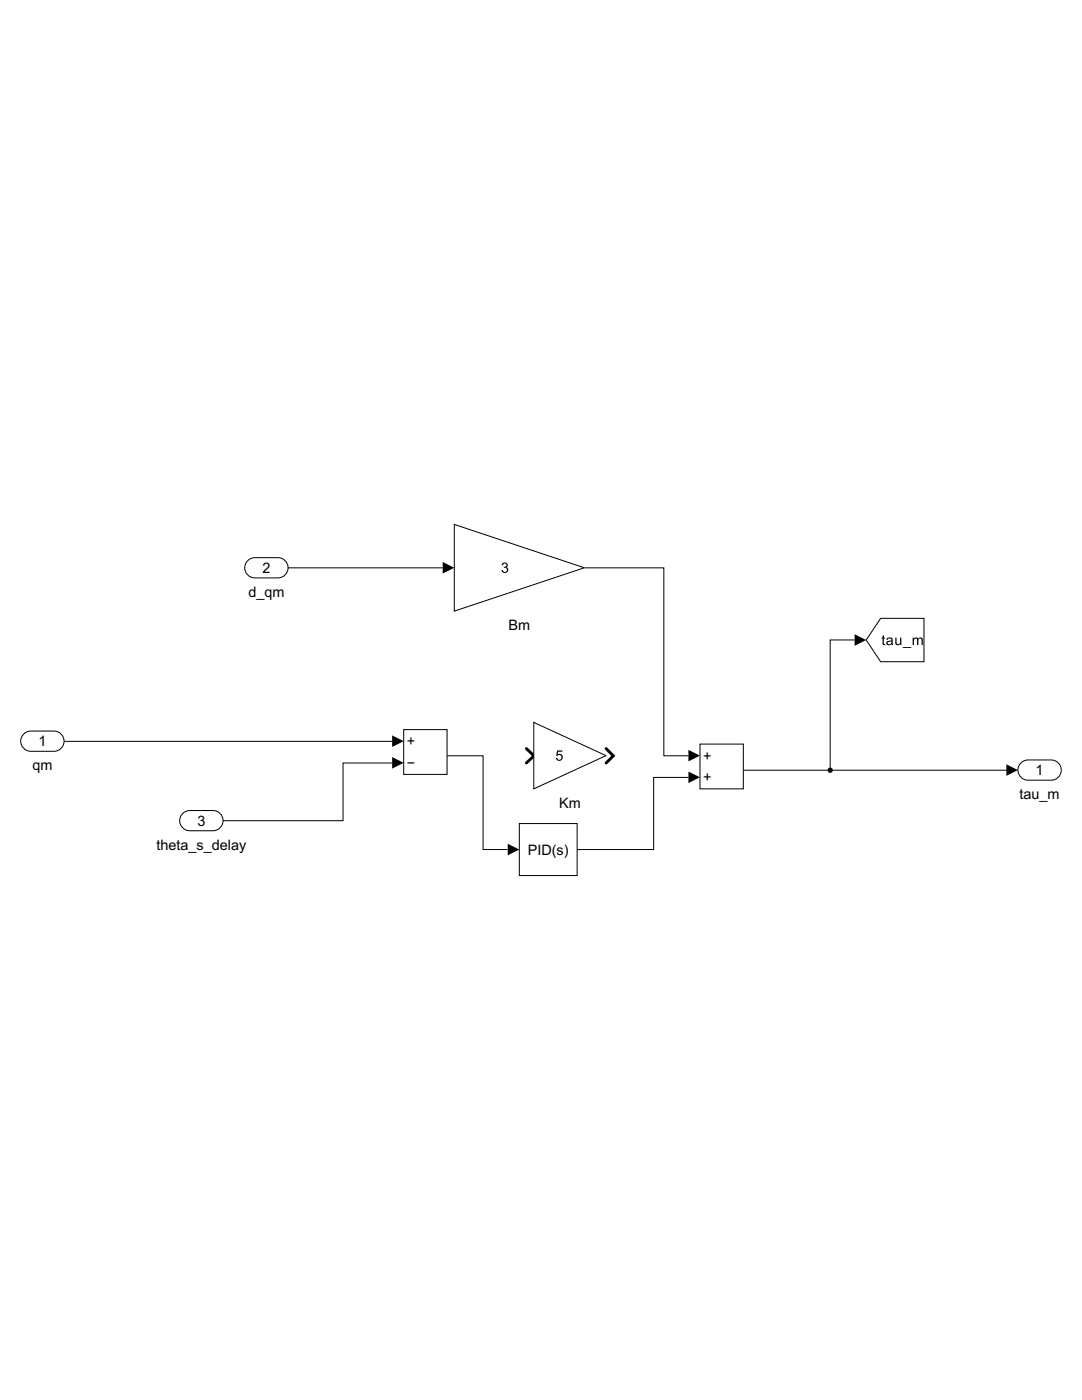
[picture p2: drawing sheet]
<svg xmlns="http://www.w3.org/2000/svg" width="216mm" height="279mm" viewBox="0 0 216 279" stroke-linecap="round" stroke-linejoin="round" font-family="sans-serif">
<path d="M80.6 145.6h8.6v9h-8.6z" fill="none" stroke="#000" stroke-width=".2"/>
<path d="M105 149.4l1.6 1.4-1.6 1.5M120.9 149.4l1.5 1.4-1.5 1.5" fill="none" stroke="#000" stroke-width=".58"/>
<path d="M106.5 144.2l14.4 6.6-14.4 6.6z" fill="#fff"/>
<path d="M111.2 149.8h1v.2h-.8l-.1 .6a.68 .68 0 0 1 .9 .3 .68 .68 0 0 1-.4 .9 .68 .68 0 0 1-.9-.5l.3-.1a.45 .45 0 0 0 .6 .3 .45 .45 0 0 0 .2-.6 .45 .45 0 0 0-.6-.2l-.4 .1z" fill="#000"/>
<path d="M106.5 144.2l14.4 6.6-14.4 6.6z" fill="none" stroke="#000" stroke-width=".2"/>
<path d="M139.7 148.5h8.6v8.9h-8.6z" fill="#fff"/>
<path d="M139.7 148.5h8.6v8.9h-8.6z" fill="none" stroke="#000" stroke-width=".2"/>
<path d="M90.6 104.7l26 8.6-26 8.7z" fill="#fff"/>
<path d="M100.3 112.4a.55 .55 0 0 1 .8 0 .55 .55 0 0 1-.1 .8 .64 .64 0 0 1 0 1.1 .64 .64 0 0 1-.9-.5l.2-.1a.42 .42 0 0 0 .5 .4 .42 .42 0 0 0 .3-.5 .42 .42 0 0 0-.5-.3v-.2a.36 .36 0 0 0 .5-.3 .36 .36 0 0 0-.4-.4 .36 .36 0 0 0-.4 .4h-.2z" fill="#000"/>
<path d="M90.6 104.7l26 8.6-26 8.7z" fill="none" stroke="#000" stroke-width=".2"/>
<path d="M4.7 146.5l.9-.5 .6-.1h4.6a2.02 2.02 0 0 1 2 2 2.02 2.02 0 0 1-2 2h-4.6a2.02 2.02 0 0 1-1.9-1.2 2.02 2.02 0 0 1 .4-2.2z" fill="#fff"/>
<path d="M4.7 146.5l.9-.5 .6-.1h4.6a2.02 2.02 0 0 1 2 2 2.02 2.02 0 0 1-2 2h-4.6a2.02 2.02 0 0 1-1.9-1.2 2.02 2.02 0 0 1 .4-2.2z" fill="none" stroke="#000" stroke-width=".2"/>
<path d="M49.4 111.9l.9-.5 .6-.1h4.6a2.02 2.02 0 0 1 2 2 2.02 2.02 0 0 1-2 2h-4.6a2.02 2.02 0 0 1-1.9-1.2 2.02 2.02 0 0 1 .4-2.2z" fill="#fff"/>
<path d="M49.4 111.9l.9-.5 .6-.1h4.6a2.02 2.02 0 0 1 2 2 2.02 2.02 0 0 1-2 2h-4.6a2.02 2.02 0 0 1-1.9-1.2 2.02 2.02 0 0 1 .4-2.2z" fill="none" stroke="#000" stroke-width=".2"/>
<path d="M36.4 162.4l.9-.6h.6h4.6a2.02 2.02 0 0 1 2 2 2.02 2.02 0 0 1-2 2h-4.6a2.02 2.02 0 0 1-1.9-1.2 2.02 2.02 0 0 1 .4-2.2z" fill="#fff"/>
<path d="M36.4 162.4l.9-.6h.6h4.6a2.02 2.02 0 0 1 2 2 2.02 2.02 0 0 1-2 2h-4.6a2.02 2.02 0 0 1-1.9-1.2 2.02 2.02 0 0 1 .4-2.2z" fill="none" stroke="#000" stroke-width=".2"/>
<path d="M203.7 152.3l.9-.6h.5h4.6a2.02 2.02 0 0 1 2.1 2 2.02 2.02 0 0 1-2.1 2h-4.6a2.02 2.02 0 0 1-1.8-1.2 2.02 2.02 0 0 1 .4-2.2z" fill="#fff"/>
<path d="M203.7 152.3l.9-.6h.5h4.6a2.02 2.02 0 0 1 2.1 2 2.02 2.02 0 0 1-2.1 2h-4.6a2.02 2.02 0 0 1-1.8-1.2 2.02 2.02 0 0 1 .4-2.2z" fill="none" stroke="#000" stroke-width=".2"/>
<path d="M175.7 123.4h8.7v8.7h-8.7l-2.9-4.4z" fill="#fff"/>
<path d="M176.1 126.9l.3-.2v.5h.2v.2h-.2v.9l.2 .4a.37 .37 0 0 1-.4 0 .37 .37 0 0 1-.1-.4v-.9h-.2v-.2h.2zM177 127.4a.68 .68 0 0 1 .9-.1 .68 .68 0 0 1 .2 .8l.1 .6h-.3v-.1a.54 .54 0 0 1-.7 .2 .54 .54 0 0 1-.3-.7l1-.3a.38 .38 0 0 0-.4-.4 .38 .38 0 0 0-.4 .3h-.2zM177.2 128.2a.27 .27 0 0 0 0 .3 .27 .27 0 0 0 .3 .1l.3-.3 .1-.3zM178.6 127.2h.3v.9a.37 .37 0 0 0 .4 .5 .37 .37 0 0 0 .3-.6v-.8h.3v1.5h-.3v-.2a.53 .53 0 0 1-.6 .3 .53 .53 0 0 1-.4-.6zM180.1 129.1h1.7v.2h-1.7zM182.1 127.2h.2v.3a.5 .5 0 0 1 .9 0l.5-.3a.43 .43 0 0 1 .4 .5v1h-.2v-.9a.31 .31 0 0 0-.3-.4 .31 .31 0 0 0-.3 .3v1h-.3v-.9a.34 .34 0 0 0-.4-.3 .34 .34 0 0 0-.2 .5v.7h-.3z" fill="#000"/>
<path d="M175.7 123.4h8.7v8.7h-8.7l-2.9-4.4z" fill="none" stroke="#000" stroke-width=".2"/>
<path d="M103.6 164.4h11.6v10.3h-11.6z" fill="#fff"/>
<path d="M57.4 113.3h30.9M116.6 113.3h15.9v37.5h4.9M170.5 127.7h-4.8v26M12.8 148h65.5M78.3 152.3h-9.8v11.5h-24M89.2 150.8h7.2v18.7h4.9M137.4 155.2h-7v14.3h-15.2M148.3 153.7h52.6M103.6 164.4h11.6v10.3h-11.6z" fill="none" stroke="#000" stroke-width=".2"/>
<path d="M88.3 112.2l2.3 1.1-2.3 1.2zM170.5 126.6l2.3 1.1-2.3 1.2zM78.2 146.8l2.4 1.1-2.4 1.2zM78.2 151.1l2.4 1.1-2.4 1.2zM137.4 149.6l2.3 1.2-2.3 1.2zM137.4 154l2.3 1.1-2.3 1.2zM200.8 152.5l2.3 1.2-2.3 1.1zM101.3 168.4l2.3 1.1-2.3 1.2z" fill="#000"/>
<circle cx="165.7" cy="153.7" r=".53" fill="#000"/>
<g font-size="2.9">
<text x="49.6" y="119.1">d_qm</text>
<text x="52.4" y="114.3">2</text>
<text x="101.5" y="125.7">Bm</text>
<text x="7.7" y="148.9">1</text>
<text x="81.2" y="148.9">+</text>
<text x="6.5" y="153.7">qm</text>
<text x="81.2" y="153.3">−</text>
<text x="140.3" y="151.8">+</text>
<text x="206.6" y="154.7">1</text>
<text x="111.6" y="161.2">Km</text>
<text x="140.3" y="156.1">+</text>
<text x="203.4" y="159.5">tau_m</text>
<text x="39.4" y="164.8">3</text>
<text x="31.2" y="169.5">theta_s_delay</text>
<text x="105.3" y="170.6">PID(s)</text>
</g>
</svg>
